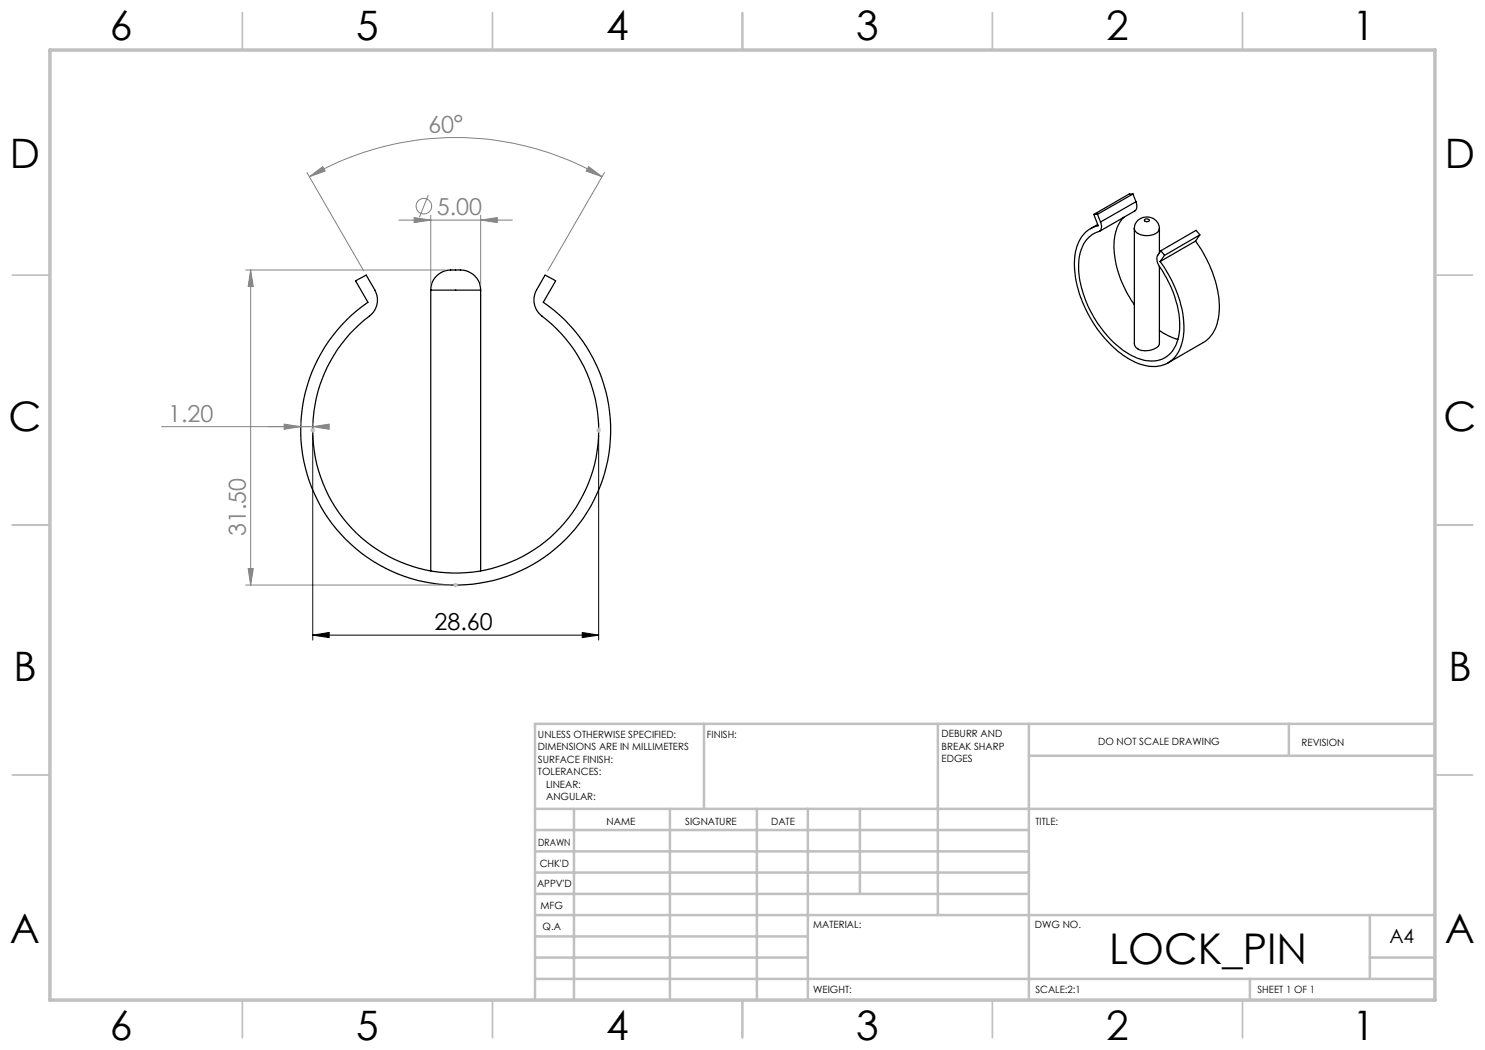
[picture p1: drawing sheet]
<svg xmlns="http://www.w3.org/2000/svg" width="297mm" height="210mm" viewBox="0 0 297 210" stroke-linecap="round" stroke-linejoin="round" font-family="sans-serif">
<g fill="none" stroke="#000" stroke-width=".25">
<path d="M226.6 38.8h-.8l-7 4.1M226.6 38.8l-7.1 4.1M226.6 38.8l.6 1.5M71.1 56.2l2.1-1.2 1.8 3a4.1 4.1 0 0 1-1.1 5.2 28.6 28.6 0 0 0-3.7 42.2 28.6 28.6 0 0 0 42.4-.4 28.6 28.6 0 0 0-4.6-42.1 4 4 0 0 1-.7-4.9l1.7-3 2.1 1.2-2.4 4.3a31 31 0 0 1 5.6 46.1 31 31 0 0 1-46.4 0 31 31 0 0 1 5.7-46.1zM86.1 58a4.3 4.3 0 0 1 5.3-4 4.2 4.2 0 0 1 4.7 4M86.1 58h10M86.1 58v56.2M96.1 58v56.2M218.8 42.9l.8 2.2a6.2 6.2 0 0 0-4.6 5.8 22.2 22.2 0 0 0 5.4 16.1 16.2 16.2 0 0 0 9 6.2 5.9 5.9 0 0 0 7.2-5.3 20.3 20.3 0 0 0-3.4-13.9l-1.2-1.7M219.5 42.9h-.7M219.5 42.9l.6 1.5M219.5 44.9l-1.4 .8"/>
<path d="M220.1 44.4a1.39 1.39 0 0 1-1.1 2.2 6.4 6.4 0 0 0-3.2 5.7 21.8 21.8 0 0 0 6.1 15.4 12.7 12.7 0 0 0 8.3 4.5 5.4 5.4 0 0 0 5.5-4.6 18.4 18.4 0 0 0-3-13.1 5.1 5.1 0 0 1-1.3-2.8l.1-.5 .7-1M224.8 43.5a8.5 8.5 0 0 0-2 7 21.7 21.7 0 0 0 4.1 10.5M226.9 45.7a2.51 2.51 0 0 1 2.5-2.3 2.51 2.51 0 0 1 2.5 2.3M226.9 45.7v23a1.88 1.88 0 0 0 2.2 1.5 2.68 2.68 0 0 0 2.8-1.5v-15.4M226.9 45.7a1.84 1.84 0 0 0 1.9 1.4h.3a2.56 2.56 0 0 0 2.7-1.2l.1-.2M227.2 40.3a1.51 1.51 0 0 1-.2 1.9l-7.1 4.1M227.2 40.3l-7.1 4.1M228.9 43.9l.4-.1a.36 .36 0 0 1 .4 0 .36 .36 0 0 1 .1 .4l-.2 .1a.41 .41 0 0 1-.5 0 .41 .41 0 0 1-.2-.4zM231.9 45.7v4.9M232.2 50.2l.7 .9M232.9 51.1l-.9 1.2M239.1 48.2a22.9 22.9 0 0 1 4.7 14.6 7.2 7.2 0 0 1-3.1 5.7l-7.1 4.1"/>
<path d="M239.1 48.2l-7.1 4.1M240 47l-.8-.9-7 4.1M240 47l-7.1 4.1M240 47l-.9 1.2M231.9 66.1a12.9 12.9 0 0 0 3.7 1.8"/>
</g>
<g fill="none" stroke="#808080" stroke-width=".2">
<path d="M85.7 39l-1.8 4.5M79.8 44h22.7M82.8 43.5l3.3 .5-3.3 .5zM86.1 43v14M96.1 43v14"/>
<circle cx="84.8" cy="41.2" r="1.56"/>
</g>
<g fill="none" stroke="#c0c0c0" stroke-width=".35">
<path d="M48.5 2.5v7.5M98.5 2.5v7.5M148.5 2.5v7.5M198.5 2.5v7.5M248.5 2.5v7.5M2.5 55h7.5M287 55h7.5M2.5 105h7.5M287 105h7.5M2.5 155h7.5M287 155h7.5M48.5 200v7.5"/>
<path d="M98.5 200v7.5M148.5 200v7.5M198.5 200v7.5M248.5 200v7.5"/>
</g>
<g fill="none" stroke="#c0c0c0" stroke-width=".5">
<path d="M140.8 144.8v17M187.6 144.8v38.2M205.8 144.8v55.2M205.8 151.2h81.2M257.8 144.8v6.4M287 144.8h-180v55.2M107 161.8h180M107 178.8h98.8M107 174.5h98.8M107 170.3h98.8M107 166h98.8M114.8 161.8v38.2"/>
<path d="M134 161.8v38.2M151.4 161.8v38.2M161.6 161.8v38.2M172 161.8v17M107 195.8h180M107 191.5h54.6M107 187.3h54.6M107 183h180M250 195.8v4.2M274 191.5h13M274 183v12.8"/>
</g>
<path d="M10 10h277v190h-277z" fill="none" stroke="#c0c0c0" stroke-width=".7"/>
<path d="M82.8 43.5l3.3 .5-3.3 .5z" fill="#808080"/>
<path d="M96.1 44l3.3-.5v1z" fill="none" stroke="#808080" stroke-width=".2"/>
<path d="M96.1 44l3.3-.5v1z" fill="#808080"/>
<path d="M32.3 85.3h30.2M56.8 84.8l3.3 .5-3.3 .6zM60.1 84.3v.7M62.5 84.3v.7" fill="none" stroke="#808080" stroke-width=".2"/>
<path d="M56.8 84.8l3.3 .5-3.3 .6z" fill="#808080"/>
<path d="M62.5 85.3l3.3-.5v1.1z" fill="none" stroke="#808080" stroke-width=".2"/>
<path d="M62.5 85.3l3.3-.5v1.1z" fill="#808080"/>
<path d="M61.4 34.5l11.3 19.7M117.7 33.3l2.7 2-3.2-1.1zM120.9 34.5l-11.4 19.7" fill="none" stroke="#808080" stroke-width=".2"/>
<path d="M117.7 33.3l2.7 2-3.2-1.1z" fill="#808080"/>
<path d="M61.9 35.3l2.7-2 .4 .9z" fill="none" stroke="#808080" stroke-width=".2"/>
<path d="M61.9 35.3l2.7-2 .4 .9z" fill="#808080"/>
<path d="M61.9 35.3a58.6 58.6 0 0 1 58.5 0M49.1 54h40M50.1 54v63M49.1 117h41M49.6 113.7h1.1l-.6 3.3z" fill="none" stroke="#808080" stroke-width=".2"/>
<path d="M62.1 86h.9M62.2 85.7l.7 .7M62.5 85.5v1M62.9 85.7l-.7 .7M119.2 86h1M119.4 85.7l.7 .7M119.7 85.5v1M120.1 85.7l-.7 .7M90.6 117h1.1M90.8 116.7l.7 .7M91.1 116.5v1M91.5 116.7l-.7 .7" fill="none" stroke="#c0c0c0" stroke-width=".2"/>
<path d="M49.6 113.7h1.1l-.6 3.3z" fill="#808080"/>
<path d="M50.1 54l.6 3.3h-1.1z" fill="none" stroke="#808080" stroke-width=".2"/>
<path d="M50.1 54l.6 3.3h-1.1z" fill="#808080"/>
<path d="M62.5 87v41M119.7 87v41M62.5 127l3.3-.5v1zM62.5 127h57.2M116.5 126.5l3.2 .5-3.2 .5z" fill="none" stroke="#000" stroke-width=".2"/>
<path d="M62.5 127l3.3-.5v1zM116.5 126.5l3.2 .5-3.2 .5z" fill="#000"/>
<text font-size="8.5" x="221.8" y="192.7">LOCK_PIN</text>
<g font-size="8.1">
<text x="22" y="8">6</text>
<text x="71.2" y="8">5</text>
<text x="121.2" y="8">4</text>
<text x="171.2" y="8">3</text>
<text x="221.2" y="8">2</text>
<text x="270.5" y="8">1</text>
<text x="2" y="33.6">D</text>
<text x="289" y="33.6">D</text>
<text x="1.7" y="86.1">C</text>
<text x="288.7" y="86.1">C</text>
<text x="2.7" y="136.1">B</text>
<text x="289.7" y="136.1">B</text>
<text x="2" y="188.6">A</text>
<text x="289" y="188.6">A</text>
<text x="22" y="208">6</text>
<text x="71.2" y="208">5</text>
<text x="121.2" y="208">4</text>
<text x="171.2" y="208">3</text>
<text x="221.2" y="208">2</text>
<text x="270.5" y="208">1</text>
</g>
<g font-size="4.7" fill="#808080">
<text x="85.7" y="26.6" transform="rotate(-2 85.7 26.6)">60°</text>
<text x="87.4" y="42.9">5.00</text>
<text x="33.6" y="84.3">1.20</text>
<text x="49.1" y="107.2" transform="rotate(-90 49.1 107.2)">31.50</text>
</g>
<text font-size="4.7" x="86.9" y="126">28.60</text>
<text font-size="3.9" x="277.9" y="188.5">A4</text>
<g font-size="2">
<text x="107.6" y="147.6">UNLESS OTHERWISE SPECIFIED:</text>
<text x="141.4" y="147.6">FINISH:</text>
<text x="188.3" y="147.5">DEBURR AND</text>
<text x="188.3" y="150">BREAK SHARP</text>
<text x="219.6" y="149">DO NOT SCALE DRAWING</text>
<text x="260.3" y="149.2">REVISION</text>
<text x="107.6" y="150.1">DIMENSIONS ARE IN MILLIMETERS</text>
<text x="107.6" y="152.6">SURFACE FINISH:</text>
<text x="107.6" y="155.1">TOLERANCES:</text>
<text x="188.3" y="152.5">EDGES</text>
<text x="109.2" y="157.6">LINEAR:</text>
<text x="109.2" y="160.1">ANGULAR:</text>
<text x="121.3" y="165">NAME</text>
<text x="137" y="164.9">SIGNATURE</text>
<text x="154.2" y="164.9">DATE</text>
<text x="207.1" y="164.9">TITLE:</text>
<text x="107.6" y="169.1">DRAWN</text>
<text x="107.9" y="173.3">CHK'D</text>
<text x="107.4" y="177.4">APPV'D</text>
<text x="108.1" y="181.8">MFG</text>
<text x="108.5" y="186">Q.A</text>
<text x="162.6" y="185.5">MATERIAL:</text>
<text x="207" y="185.5">DWG NO.</text>
<text x="162.6" y="198.5">WEIGHT:</text>
<text x="207.1" y="198.6">SCALE:2:1</text>
<text x="251.5" y="198.6">SHEET 1 OF 1</text>
</g>
</svg>
